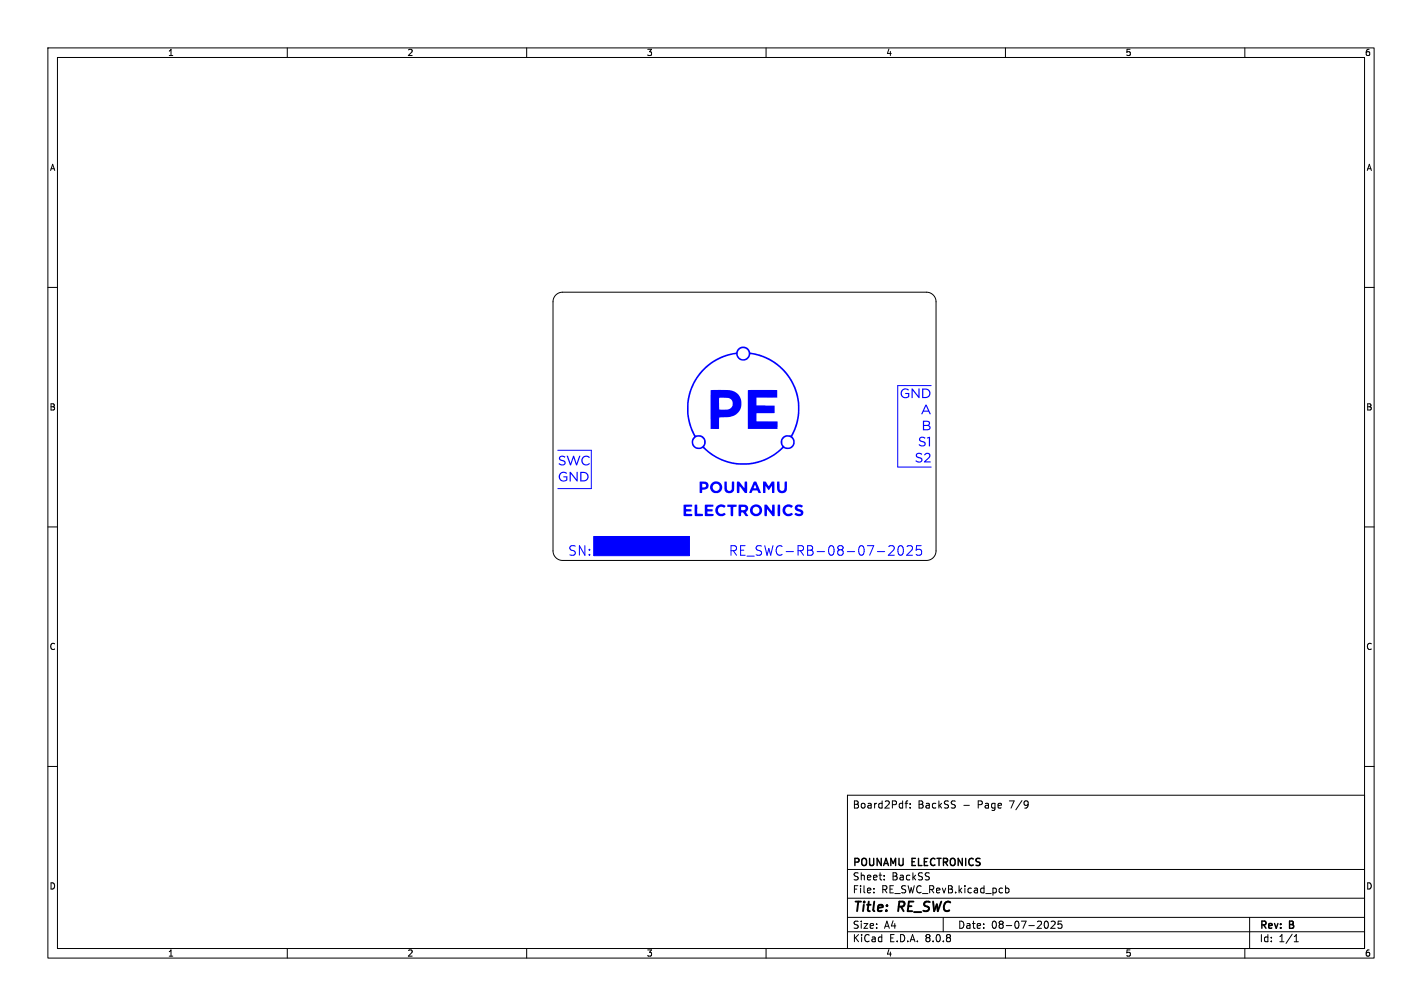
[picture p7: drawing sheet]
<svg xmlns="http://www.w3.org/2000/svg" width="297mm" height="210mm" viewBox="0 0 297 210" stroke-linecap="round" stroke-linejoin="round" font-family="sans-serif">
<g fill="none" stroke="#000" stroke-width=".21">
<path d="M10 10h277v190h-277zM12 12h273v186h-273zM60 10v2M110 10v2M160 10v2M210 10v2M260 10v2M10 60h2M285 60h2M10 110h2M285 110h2M10 160h2"/>
<path d="M285 160h2M177 166h108v32h-108zM189 167.7h.6M189.6 167.2l-.4 .2v1.3M190.1 168.6v.1M190.1 167.8v.1M214.6 167.3h.1a1.26 1.26 0 0 1-.2 1.3M214.7 167.8l-.1 .3M60 198v2M110 198v2M160 198v2M177 194.5h108"/>
<path d="M177 191.5h108M177 187.5h108M177 181.5h108M182.5 186.3v.1M182.5 185.5v.1M184.7 183.6v.1M184.7 182.8v.1M197 191.5v3M210 198v2M210 184.9v1.5M210 185.5l.5-.1 .2 .3-.1 .6h-.6M218.3 192.4l.2-.1a.8 .8 0 0 1 .5 .7 .8 .8 0 0 1-.5 .8l-.2-.1"/>
<path d="M219.5 192.4l.6-.1 .3 .4-.9 1.1h.9M221.7 192.3h-.7v.7l.2-.1h.5l.1 .3-.1 .5-.2 .1-.5-.1M260 198v2M261 191.5v6.5M270.3 196.6h.9M270.3 195.5l.4-.4v1.5"/>
</g>
<g fill="#00f">
<path d="M154.3 105.4h1.4l.4 .3 .2 .5h-.6l-.2-.4h-.6l-.1 .5 .1 .2h.3l.4-.1 .1-.2h.6l-.5 .7 .5 .8h-.6l-.7-.7h-.2l-.1 .7h-.4z"/>
<path d="M151.9 105.4h1.9l.1 .4-.7 .1-.2 1.8a.3 .3 0 0 1-.4 0 .3 .3 0 0 1 0-.4v-1.4l-.7-.1z"/>
<path d="M153.9 100.6h.5l1.1 1.3v-1.3h.5v2.3h-.4l-1.1-1.4-.1 1.4h-.5z"/>
<path d="M157 105.7l.6-.4h.6l.6 .3 .3 .5 .1 .5h-.6l-.1-.4-.3-.3-.4-.1-.3 .1-.3 .8 .4 .5h.7l.3-.6h.6a1.26 1.26 0 0 1-1.8 1.1 1.26 1.26 0 0 1-.4-2z"/>
</g>
<path d="M116.5 102h7" fill="none" stroke="#00f" stroke-width=".21"/>
<path d="M142.8 105.4h1.8l-.1 .4h-1.1l-.1 .2v.3h1.1v.4l-1 .1-.1 .2 .1 .3h1.2v.4h-1.8z" fill="#00f"/>
<path d="M187.5 80.5v17" fill="none" stroke="#00f" stroke-width=".21"/>
<g fill="#00f">
<path d="M159.4 100.5l.5 .1 .7 .9 .6-1h.5v2.4h-.5v-1.4l-.6 .8-.7-.8v1.4h-.5z"/>
<path d="M147.2 105.4h1.8v.4h-1.2l-.1 .2 .1 .3h1v.4l-1 .1-.1 .3 1.3 .2v.4h-1.8z"/>
</g>
<path d="M123.5 94v8" fill="none" stroke="#00f" stroke-width=".21"/>
<path d="M148.7 100.9l.8-.4 1 .3 .3 .9h-.5l-.2-.5-.5-.2-.5 .2-.2 .5 .2 .6 .5 .2 .5-.2 .2-.6h.5l-.3 .9-.7 .3h-.6l-.5-.3-.4-.8z" fill="#00f"/>
<path d="M116.5 94h7" fill="none" stroke="#00f" stroke-width=".21"/>
<g fill="#00f">
<path d="M148.4 81.4h.2a13.5 13.5 0 0 1 4.3 .2l.8 .3 .6 .6 .5 .9v.8h-1.8l-.1-.6-.6-.4-2-.2-.1 2.5 2.2-.1 .5-.5 .1-.7h1.8a2.96 2.96 0 0 1-3.6 2.9l-1 .1v2.3h-1.8z"/>
<path d="M162.4 105.4h.5l-.1 2.3h-.4z"/>
<path d="M146.9 76.9l1.4-1.2 1.2-.7 2.1-.9 2.1-.5 .5-.9 .9-.4 1 .3 .6 1 1.3 .2h-1.6l-.1-.5-.4-.4-.4-.2h-.6l-.5 .4-.3 .6 .1 .6 .5 .6 .6 .1 .5-.2 .4-.4 .2-.6h1.6l2.1 .8 2 1.1a11.7 11.7 0 0 1 4.9 8.8v.9h-.3l-.1-1.4-.5-2.1a11.5 11.5 0 0 0-8.5-7.8l-.9-.1-.4 .8-.8 .5a1.73 1.73 0 0 1-1.8-1.3l-2.5 .6-2.5 1.3-2.1 1.9-1.5 2.3-1 2.5-.3 2.2 .2 2.6 .9 2.7a.8 .8 0 0 0 1.1 .7l.8 .2a1.52 1.52 0 0 1 .6 1.3h-.3l-.3-.7-.8-.4-.7 .2-.5 .7 .2 .9 .4 .3 .4 .1 .7-.1 .5-.5 .1-.5h.3l-.2 1.1a11.4 11.4 0 0 0 12.9 2.2l1.8-1 1.4-1.2-.3-1 .1-.6 .5-.7 .7-.3a.87 .87 0 0 0 1.3-.6l.8-2.6 .3-2.2h.3a11.1 11.1 0 0 1-1.2 5.1l-.3 .6 .4 .7 .1 .5h-.3l-.1-.5-.4-.4-.6-.2-.7 .1-.5 .7 .1 .8 .8 .6 .8-.1 .4-.4 .2-.6h.3l-.1 .6-.4 .5-.8 .3-1.1-.2-2 1.7-1.7 .9-1.3 .5a11.4 11.4 0 0 1-4.2 .4l-2.1-.3-1.9-.7-1.7-.9-1.9-1.6-.5 .2h-.8a1.53 1.53 0 0 1-.5-2.6l-.8-1.8a11.8 11.8 0 0 1 2.7-12.4z"/>
<path d="M145.1 105.4h.5v1.8l1.2 .1v.4h-1.7z"/>
<path d="M156.2 81.4h6.1v1.6h-4.3v1.7h3.8v1.1v.4l-3.8 .1v.8v.9h4.4v1.5h-6.2z"/>
<path d="M151.3 100.5h.5l.1 1.7 .4 .3 .5-.3 .1-1.7h.4l-.1 2a1.04 1.04 0 0 1-1.1 .4 1.04 1.04 0 0 1-.8-.9z"/>
</g>
<path d="M187.5 80.5h7" fill="none" stroke="#00f" stroke-width=".21"/>
<path d="M146.2 100.5l1.3 .1 .3 .2 .2 .4v.2h-.5l-.2-.3-.6-.1v.7h.5l.3-.3 .5 .1-.4 .6-.9 .1-.2 .7h-.4z" fill="#00f"/>
<path d="M124 112h20v4h-20z" fill="#00f" stroke="#00f" stroke-width=".21"/>
<g fill="#00f">
<path d="M162.3 100.6l.5-.1v1.7l.6 .3 .4-.3 .1-1.6 .5-.1-.1 1.8-.3 .5-.9 .1-.6-.3-.2-.6z"/>
<path d="M157.5 100.6h.5l.5 1.2h-.5l-.3-.6-.3 .7 1.1-.1 .4 1.1h-.5l-.2-.5h-.5h-.5l-.2 .5h-.5z"/>
<path d="M166.2 105.5l.7-.2 .8 .3-.2 .3-.7-.1-.3 .2 1.2 .7 .1 .6-.4 .3-.8 .1-.7-.3 .3-.3 .6 .2 .5-.2-.1-.2-1.1-.5-.1-.5z"/>
<path d="M149.8 105.7a1.06 1.06 0 0 1 1.7 0l-.2 .3-.7-.2-.5 .3-.1 .5 .2 .5 .5 .2 .6-.2 .3 .2-.6 .4h-.7a1.26 1.26 0 0 1-.5-2z"/>
<path d="M163.8 105.7l.8-.4 .9 .3-.2 .4-.6-.2-.4 .1-.3 .6 .4 .7 .4 .1 .5-.2 .3 .3-.4 .3-.5 .1-.4-.1-.5-.3-.4-.9z"/>
</g>
<path d="M187.5 97.5h7" fill="none" stroke="#00f" stroke-width=".21"/>
<path d="M159.7 105.4h.5l1 1.3 .1-1.3h.5l-.1 2.3h-.4l-1.1-1.4v1.4h-.5z" fill="#00f"/>
<path d="M185.6 114.1l.3-.2 .7 .1a.54 .54 0 0 1 .1 .8l-1.2 1.1h1.3M187.7 114.1l.5-.2a1.25 1.25 0 0 1 0 2l-.5-.2a1.68 1.68 0 0 1 0-1.6zM189.4 114.1l.3-.2 .7 .1a.54 .54 0 0 1 .1 .8l-1.2 1.1h1.3M192.4 113.9h-1l-.1 1 .3-.2 .7 .1 .2 .3-.1 .6-.3 .2h-.5l-.3-.2" fill="none" stroke="#00f" stroke-width=".21"/>
<g fill="#00f">
<path d="M188.4 81.4l.4-.3h.6l.5 .2-.2 .2a.79 .79 0 0 0-1.1 .1 .79 .79 0 0 0 0 1.1 .79 .79 0 0 0 1.1 0v-.4h-.6v-.3h.8v.8a1.05 1.05 0 0 1-1.5 .1 1.05 1.05 0 0 1 0-1.5z"/>
<path d="M190.4 81.1h.2l1.2 1.6v-1.6h.3v2h-.2l-1.3-1.6v1.6h-.2z"/>
<path d="M192.6 81.1h.7a1 1 0 0 1 1 1h-.2l-.1-.4-.3-.3-.9-.1v1.6l.8-.1 .4-.3 .1-.4h.2v.2l-.1 .4-.4 .3-1.2 .1z"/>
<path d="M193.3 84.5h.2l.6 1.2h-.3l-.4-.9-.4 .9h1.1l.3 .8h-.2l-.3-.6h-1l-.2 .6h-.3z"/>
<path d="M192.8 87.8l1.1 .1 .4 .3v.2h-.3l-.2-.3h-.8v.6h.8l.2-.3h.3l-.3 .4 .3 .2 .1 .3h-.3l-.3-.3-.8-.1v.7h.9l.2-.3h.3a.61 .61 0 0 1-.8 .5h-.8z"/>
<path d="M192.1 91.4l.3-.2h.5l.4 .2-.1 .2a.46 .46 0 0 0-.6-.3 .46 .46 0 0 0-.3 .6l.2 .1a.67 .67 0 0 1 .8 .8 .67 .67 0 0 1-1.1 .3l-.3-.2 .1-.2a.56 .56 0 0 0 .6 .3 .56 .56 0 0 0 .5-.5l-.3-.1a.66 .66 0 0 1-.7-.3 .66 .66 0 0 1 0-.7z"/>
<path d="M193.6 91.4l.7-.2v2h-.3v-1.7l-.4 .1z"/>
<path d="M191.4 94.7l.3-.2 .5 .1 .4 .2-.1 .2a.46 .46 0 0 0-.6-.3 .46 .46 0 0 0-.3 .6l.2 .1a.67 .67 0 0 1 .9 .8 .67 .67 0 0 1-1.1 .3l-.4-.3 .1-.1a.56 .56 0 0 0 .6 .3 .56 .56 0 0 0 .5-.5l-.2-.2a.66 .66 0 0 1-.8-.2 .66 .66 0 0 1 0-.8z"/>
<path d="M193.1 94.8a.7 .7 0 0 1 1.2 0 .7 .7 0 0 1-.5 1.1l-.5 .4h1.1v.2h-1.4v-.1l.7-.7a.48 .48 0 0 0 .3-.8 .48 .48 0 0 0-.8 .2l-.2-.1z"/>
<path d="M116.9 95.3l.3-.2 .5 .1 .4 .2-.1 .2a.46 .46 0 0 0-.6-.3 .46 .46 0 0 0-.3 .6l.2 .1a.67 .67 0 0 1 .8 .8 .67 .67 0 0 1-1.1 .3l-.4-.3 .2-.1a.56 .56 0 0 0 .6 .3 .56 .56 0 0 0 .5-.5l-.3-.2a.66 .66 0 0 1-.7-.2 .66 .66 0 0 1 0-.8z"/>
<path d="M118.3 95.1h.3l.6 1.6 .5-1.6h.2l.5 1.6 .6-1.6h.2l-.7 2h-.2l-.5-1.5-.5 1.5h-.2z"/>
<path d="M121.7 95.4l.4-.2 .6-.1 .5 .3-.2 .2a.78 .78 0 0 0-1.1 0 .78 .78 0 0 0 0 1.1 .78 .78 0 0 0 1.1 0l.2 .1a1.03 1.03 0 0 1-1.5 .1 1.03 1.03 0 0 1 0-1.5z"/>
<path d="M117 98.8l.4-.3h.5l.5 .2-.1 .2a.79 .79 0 0 0-1.1 .1 .79 .79 0 0 0 0 1.1 .79 .79 0 0 0 1.1 0v-.4h-.6v-.3h.8v.8a1.05 1.05 0 0 1-1.5 .1 1.05 1.05 0 0 1 0-1.5z"/>
<path d="M119 98.5h.2l1.2 1.6v-1.6h.3v2h-.2l-1.3-1.6v1.6h-.2z"/>
<path d="M121.2 98.5h.7a1 1 0 0 1 1 1h-.2l-.1-.4-.4-.3-.8-.1v1.6l.8-.1 .4-.3 .1-.4h.2v.2l-.1 .4-.4 .3-1.2 .1z"/>
</g>
<path d="M116.1 61.6l.7-.5 .7-.1h76a2 2 0 0 1 2 2v52a2 2 0 0 1-2 2h-76a2 2 0 0 1-2-2v-52l.1-.7z" fill="none" stroke="#000" stroke-width=".21"/>
<g font-size="2.8" fill="#00f">
<text x="118.5" y="116.3">SN:</text>
<text x="152.1" y="116.3">RE_SWC-RB-08-07-2025</text>
</g>
<g font-size="2.8">
<text x="178" y="190.9">Title:</text>
<text x="187.7" y="190.9">RE_SWC</text>
</g>
<g font-size="2.1">
<text x="178" y="169">Board2Pdf:</text>
<text x="191.7" y="169">BackSS</text>
<text x="201.2" y="169">-</text>
<text x="204.3" y="169">Page</text>
<text x="211.1" y="169">7/9</text>
<text x="178" y="184">Sheet:</text>
<text x="178" y="181.2">POUNAMU</text>
<text x="186.2" y="184">BackSS</text>
<text x="190.5" y="181.2">ELECTRONICS</text>
<text x="178" y="186.7">File:</text>
<text x="184.1" y="186.7">RE_SWC_RevB.kicad_pcb</text>
<text x="178" y="196.9">KiCad</text>
<text x="178" y="194.1">Size:</text>
<text x="184.7" y="194.1">A4</text>
<text x="185.7" y="196.9">E.D.A.</text>
<text x="193.3" y="196.9">8.0.8</text>
<text x="200" y="194.1">Date:</text>
<text x="207" y="194.1">08-07-2025</text>
<text x="263" y="194.3">Rev:</text>
<text x="263" y="196.9">Id:</text>
<text x="267.1" y="196.9">1/1</text>
<text x="269.4" y="194.3">B</text>
</g>
<g font-size="1.8">
<text x="35" y="11.9">1</text>
<text x="85" y="11.9">2</text>
<text x="135" y="11.9">3</text>
<text x="185" y="11.9">4</text>
<text x="235" y="11.9">5</text>
<text x="285" y="11.9">6</text>
<text x="10.3" y="35.9">A</text>
<text x="285.4" y="35.9">A</text>
<text x="10.3" y="85.9">B</text>
<text x="285.3" y="85.9">B</text>
<text x="10.3" y="135.9">C</text>
<text x="285.3" y="135.9">C</text>
<text x="10.3" y="185.9">D</text>
<text x="285.3" y="185.9">D</text>
<text x="35" y="199.9">1</text>
<text x="85" y="199.9">2</text>
<text x="135" y="199.9">3</text>
<text x="185" y="199.9">4</text>
<text x="235" y="199.9">5</text>
<text x="285" y="199.9">6</text>
</g>
</svg>
